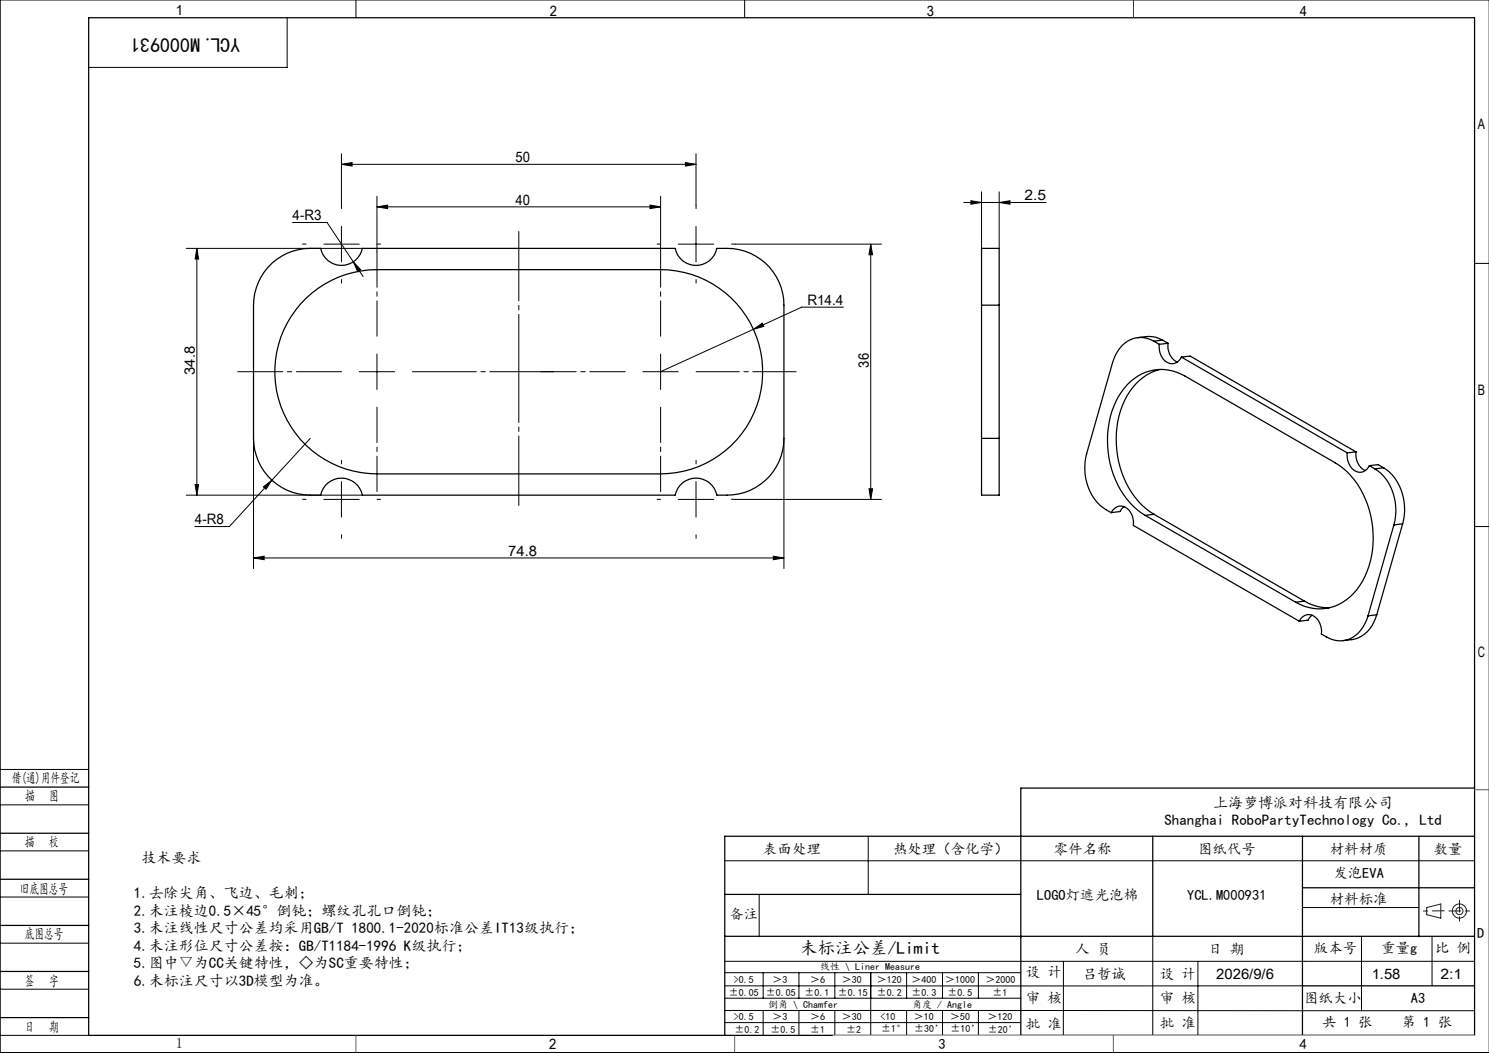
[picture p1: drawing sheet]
<svg xmlns="http://www.w3.org/2000/svg" width="420mm" height="297mm" viewBox="0 0 420 297" stroke-linecap="round" stroke-linejoin="round" font-family="sans-serif">
<g fill="none" stroke="#191924" stroke-width=".28">
<path d="M402.4 256l4-1v4l-4-1z"/>
<circle cx="411.7" cy="257" r="1"/>
<circle cx="411.7" cy="257" r="2"/>
</g>
<g fill="none" stroke="#000" stroke-width=".28">
<path d="M100.4 0v5M210 0v5M420 0h-419.9v297h419.9M81 5v14h-56M96.3 46.4l3-.5v.9zM96.3 43.4v14.5M96.3 46.4h100M106.3 58.3l3-.4v.9zM106.3 55.3v15.7M106.3 58.3h80M183.3 57.9l3 .4-3 .5zM186.3 55.3v15.7"/>
<path d="M193.3 45.9l3 .5-3 .4zM196.3 43.4v14.5M271.9 57.1h23.2M273.9 56.6l3 .5-3 .5zM276.9 54.1v16M281.8 57.1l3.1-.5v1zM281.8 54.1v16M52.5 70.1h49.7M55.5 70.1l.5 3h-1zM55.5 70.1v69.6M82.5 62.8h9.8l10.1 15.2M91.3 68.9h10"/>
<path d="M96.3 63.8v10.1M99.7 73.9l2 2.2-.8 .5zM191.3 68.9h10M196.3 63.8v10.1M207.3 68.9h41.3M245.6 68.9l.5 3h-1zM245.6 68.9v72M415.9 74.3h4.1M106.3 99.9v10M186.3 99.9v10M212.5 92.9l2.5-1.7 .4 .9zM212.5 92.9l-26.2 11.9"/>
<path d="M237.9 86.6h-11.8l-13.6 6.3M101.3 104.8h10M181.3 104.8h10M52.5 139.7h49.7M55 136.7h1l-.5 3zM71.5 123.6v36.8M74.3 137.3l2.4-1.9-1.7 2.6zM76.7 135.4l-12 13.1h-9.7M87.5 123.6l-10.8 11.8M96.3 135.9v10M196.3 135.9v10M221.1 123.6v36.8"/>
<path d="M245.1 137.9h1l-.5 3zM71.5 157.4l3-.5v1zM71.5 157.4h149.6M91.3 140.9h10M191.3 140.9h10M207.3 140.9h41.3M218.1 156.9l3 .5-3 .5zM415.9 148.5h4.1M0 217h25M0 227h25M0 240h25M244.9 236v16.3"/>
<path d="M0 253h25M204.4 242.8h211.5M214.1 252.4v11.8M367.4 256h32.8M0 266h25M0 279h25M204.4 271.1h211.5M204.4 278.1h163M204.4 274.4h83.5M215.3 274.4v7.1M225.4 274.4v7.1M235.5 274.4v7.1"/>
<path d="M245.6 274.4v17.6M255.7 274.4v7.1M265.9 274.4v7.1M276 274.4v7.1M300 271.1l-.1 21M325.2 264.1v27.9M337.9 271.1v20.9M384 264.2v20.9M403.9 264.1v14M0 292h25M204.4 285l211.5 .1M204.4 288.4h83.5"/>
<path d="M204.5 281.5h83.5M215.3 285v7M225.4 285v7M235.5 285v7M255.7 285v7M265.9 285v7M276 285v7M287.9 292h128"/>
</g>
<path d="M146.3 142.6v-77.3" fill="none" stroke="#000" stroke-width=".28" stroke-dasharray="30.5 1.3 1.3 1.3" stroke-dashoffset="10.9"/>
<path d="M106.3 94.8v-23.8M186.3 94.8v-23.8M106.3 114.8v23.8M176.3 104.8h-23.8M186.3 114.8v23.8" fill="none" stroke="#000" stroke-width=".28" stroke-dasharray="30.5 1.3 1.3 1.3" stroke-dashoffset="20.5"/>
<path d="M96.3 104.8h-29.3" fill="none" stroke="#000" stroke-width=".28" stroke-dasharray="30.5 1.3 1.3 1.3" stroke-dashoffset="17.7"/>
<path d="M116.3 104.8h39.9" fill="none" stroke="#000" stroke-width=".28" stroke-dasharray="30.5 1.3 1.3 1.3" stroke-dashoffset="12.4"/>
<path d="M196.3 104.8h28.2" fill="none" stroke="#000" stroke-width=".28" stroke-dasharray="30.5 1.3 1.3 1.3" stroke-dashoffset="18.3"/>
<g fill="none" stroke="#000" stroke-width=".28" stroke-dasharray="30.5 1.3 1.3 1.3">
<path d="M96.3 58.8v-1M196.3 58.8v-1M86.3 68.8h-1M96.3 78.8v1M106.3 68.8h1M186.3 68.8h-1M196.3 78.8v1M206.3 68.8h1M96.3 130.8v-1M196.3 130.8v-1M86.3 140.8h-1M96.3 150.8v1"/>
<path d="M106.3 140.8h1M186.3 140.8h-1M196.3 150.8v1M206.3 140.8h1"/>
</g>
<g fill="none" stroke="#000" stroke-width=".35">
<path d="M25 5h390.9v287h-390.9zM76.8 74.2a17.4 17.4 0 0 1 13.7-4.1 6 6 0 0 0 5.8 4.8 6 6 0 0 0 5.9-4.8h88.2a6 6 0 0 0 5.9 4.8 6 6 0 0 0 5.9-4.8 17.8 17.8 0 0 1 12.3 3 16 16 0 0 1 6.6 13v37.5a16 16 0 0 1-16 16.1h-2.9a6 6 0 0 0-5.9-4.8 6 6 0 0 0-5.9 4.8h-88.2a6 6 0 0 0-5.9-4.8 6 6 0 0 0-5.8 4.8 17.2 17.2 0 0 1-13.7-4.2 16.2 16.2 0 0 1-5.3-11.9v-37.5a16.3 16.3 0 0 1 5.3-11.9zM86.4 84.1a28.8 28.8 0 0 1 19.9-8h80a28.8 28.8 0 0 1 28.8 28.8 28.8 28.8 0 0 1-28.8 28.8h-80a28.8 28.8 0 0 1-26.7-18.1 28.8 28.8 0 0 1 6.8-31.5zM276.9 86.1v-16h4.9v16M276.9 86.1v37.5M276.9 86.1h4.9M281.8 86.1v37.5M320.9 95.2a9.2 9.2 0 0 1 7 .7M325.4 96.2a7.3 7.3 0 0 0-10.2 2.9l-1.4 3.1-7.3 25.7a14.5 14.5 0 0 0 5.4 15.8l1.5 .9M325.4 96.2l1.6 .9M327 97.1a4.7 4.7 0 0 0 3.3 5.5 2.94 2.94 0 0 0 2.9-1.9M327.9 95.9l-2.5 .3"/>
<path d="M327.9 95.9l1.6 .9M329.5 96.8a5.1 5.1 0 0 0 2.6 5.3M329.5 96.8l-2.5 .3M327.3 104.2a16.1 16.1 0 0 0-11.2 11.6 27.1 27.1 0 0 0 6.1 26.8l3.3 2.5M333.2 100.7l46.8 27M333.2 100.7l2.5-.3 46.8 27.1M276.9 123.6v16.1h4.9v-16.1M276.9 123.6h4.9M380 127.7a4.8 4.8 0 0 0 3.3 5.5 2.99 2.99 0 0 0 3-1.9M382.5 127.5a5 5 0 0 0 2.6 5.2M382.5 127.5l-2.5 .2M386.3 131.3l1.5 1"/>
<path d="M386.3 131.3l2.4-.2 1.6 .8M387.8 132.3a14.3 14.3 0 0 1 5.4 15.8M390.3 131.9a14.3 14.3 0 0 1 5.3 15.8M390.3 131.9l-2.5 .4M313.4 144.6a2.93 2.93 0 0 1 2.8-1.9 2.93 2.93 0 0 1 2.7 1.9l.6 1.3 .2 2.3 46.8 27M317.1 142.9l-1.2 1.4-2.5 .3M323 145.4a24.5 24.5 0 0 1-10.6-21.3 21.7 21.7 0 0 1 7.5-17.3 12.6 12.6 0 0 1 14.4-.7l42.4 24.5a23.9 23.9 0 0 1 10.6 19.6 23 23 0 0 1-6.4 18.1 12.8 12.8 0 0 1-15.4 1.6M323 145.4l42.5 24.5M325.5 145.1l-2.5 .3M325.5 145.1l42.4 24.4M393.2 148.1l-7.3 25.6M395.6 147.7l-2.4 .4"/>
<path d="M395.6 147.7l-7.3 25.7M367.9 169.5a13.1 13.1 0 0 0 7 1.9M367.9 169.5l-2.4 .4M370.1 173.5l-1.1 1.4-2.5 .3M385.9 173.7a8.7 8.7 0 0 1-7.9 7.1 9.3 9.3 0 0 1-5.3-2 4.5 4.5 0 0 0-3.9-5.4 3.1 3.1 0 0 0-2.3 1.8M388.3 173.4a9.2 9.2 0 0 1-9.5 7.3M388.3 173.4l-2.4 .3M0 222h25M0 235h25M325.2 235.9v28.2M367.4 235.9v56.1M400.2 235.9v28.3"/>
<path d="M415.9 235.9h-211.5v56.1M415.9 222.3h-128v69.7M0 248h25M204.4 252.3h83.5M367.4 250.4h48.5M0 261h25M0 274h25M204.4 264.1h211.5M367.4 278.1h48.5M0 287h25"/>
</g>
<path d="M407.4 256.9l-5.9 .1M408.7 256.9h6M411.7 253.9v6" fill="none" stroke="#191924" stroke-width=".28" stroke-dasharray="6.3 1.3 1.3 1.3" stroke-dashoffset="3"/>
<path d="M235 292h180.9" fill="none" stroke="#c0c0c0" stroke-width=".28"/>
<path d="M319.7 0v5M415.9 222.7h4.1M100.4 292v5M207.2 292v5M314 292v5" fill="none" stroke="#00f" stroke-width=".28"/>
<path d="M406.4 255h.1" fill="none" stroke="#0ff" stroke-width=".28"/>
<g fill="#000">
<path d="M96.3 46.4l3-.5v.9zM193.3 45.9l3 .5-3 .4z"/>
<path d="M183.3 57.9l3 .4-3 .5zM106.3 58.3l3-.4v.9z"/>
<path d="M281.8 57.1l3.1-.5v1zM273.9 56.6l3 .5-3 .5z"/>
<path d="M55.5 70.1l.5 3h-1zM55 136.7h1l-.5 3z"/>
<path d="M245.6 68.9l.5 3h-1zM245.1 137.9h1l-.5 3z"/>
<path d="M212.5 92.9l2.9-.8-.4-.9zM74.3 137.3l.7 .7 1.7-2.6zM99.7 73.9l1.2 2.7 .8-.5z"/>
<path d="M218.1 156.9l3 .5-3 .5zM71.5 157.4l3-.5v1z"/>
</g>
<text font-size="5.6" x="67.7" y="10.6" transform="rotate(-180 67.7 10.6)">YCL.M000931</text>
<text font-size="4.9" x="225.7" y="269">未标注公差/Limit</text>
<g font-size="4.2">
<text x="342.2" y="227.9">上海萝博派对科技有限公司</text>
<text x="328.5" y="232.8">Shanghai RoboPartyTechnology Co., Ltd</text>
<text x="39.9" y="243.5">技术要求</text>
<text x="37.8" y="253.4">1.去除尖角、飞边、毛刺；</text>
<text x="37.8" y="258.3">2.未注棱边0.5×45°倒钝；螺纹孔孔口倒钝；</text>
<text x="37.8" y="263.2">3.未注线性尺寸公差均采用GB/T 1800.1-2020标准公差IT13级执行；</text>
<text x="37.8" y="268.2">4.未注形位尺寸公差按：GB/T1184-1996 K级执行；</text>
<text x="37.8" y="273.1">5.图中▽为CC关键特性，◇为SC重要特性；</text>
<text x="37.8" y="278">6.未标注尺寸以3D模型为准。</text>
</g>
<g font-size="4.1">
<text x="49.6" y="4.3">1</text>
<text x="155.1" y="4.6">2</text>
<text x="261.4" y="4.6">3</text>
<text x="366.6" y="4.6">4</text>
<text x="416.9" y="36.3">A</text>
<text x="145.4" y="45.8">50</text>
<text x="145.4" y="57.8">40</text>
<text x="289" y="56.5">2.5</text>
<text x="82.5" y="62.2">4-R3</text>
<text x="227.7" y="86">R14.4</text>
<text x="55" y="105.7" transform="rotate(-90 55 105.7)">34.8</text>
<text x="245.1" y="103.7" transform="rotate(-90 245.1 103.7)">36</text>
<text x="416.9" y="111.3">B</text>
<text x="55" y="147.9">4-R8</text>
<text x="143.4" y="156.8">74.8</text>
<text x="416.9" y="185.3">C</text>
<text x="3.3" y="220.9">借(通)用件登记</text>
<text x="7.1" y="226">描</text>
<text x="13.9" y="226">图</text>
<text x="7" y="238.9">描</text>
<text x="13.8" y="238.9">校</text>
<text x="215.3" y="240.8">表面处理</text>
<text x="251.9" y="240.8">热处理（含化学）</text>
<text x="297.3" y="240.8">零件名称</text>
<text x="337.9" y="240.8">图纸代号</text>
<text x="375.1" y="240.8">材料材质</text>
<text x="404.4" y="240.8">数量</text>
<text x="376.1" y="247.7">发泡EVA</text>
<text x="5.6" y="252">旧底图总号</text>
<text x="292.5" y="253.7">LOGO灯遮光泡棉</text>
<text x="334.9" y="253.7">YCL.M000931</text>
<text x="375.1" y="254.9">材料标准</text>
<text x="205.7" y="259.3">备注</text>
<text x="7" y="265">底图总号</text>
<text x="303.3" y="269">人 员</text>
<text x="340.8" y="269">日 期</text>
<text x="370.6" y="268.7">版本号</text>
<text x="389.6" y="268.7">重量g</text>
<text x="404.8" y="268.7">比 例</text>
<text x="416.7" y="264.6">D</text>
<text x="289.3" y="275.5">设 计</text>
<text x="7" y="278">签</text>
<text x="13.8" y="278">字</text>
<text x="305.4" y="276">吕哲诚</text>
<text x="327.2" y="276">设 计</text>
<text x="343.1" y="276">2026/9/6</text>
<text x="386.9" y="276">1.58</text>
<text x="406.3" y="276">2:1</text>
<text x="289.3" y="283">审 核</text>
<text x="327.2" y="282.9">审 核</text>
<text x="367.8" y="282.9">图纸大小</text>
<text x="397.9" y="283">A3</text>
<text x="7" y="291">日</text>
<text x="13.8" y="291">期</text>
<text x="289.3" y="290.1">批 准</text>
<text x="327.2" y="290">批 准</text>
<text x="373" y="289.8">共 1 张</text>
<text x="395.4" y="289.8">第 1 张</text>
<text x="49.6" y="295.6">1</text>
<text x="154.9" y="296">2</text>
<text x="264.7" y="296">3</text>
<text x="366.6" y="296">4</text>
</g>
<g font-size="2.8">
<text x="231.3" y="273.6">线性 \ Liner Measure</text>
<text x="205.6" y="280.8">±0.05</text>
<text x="207" y="277.2">&gt;0.5</text>
<text x="216" y="280.8">±0.05</text>
<text x="217.9" y="277.2">＞3</text>
<text x="227" y="280.8">±0.1</text>
<text x="228.5" y="277.2">＞6</text>
<text x="236.3" y="280.8">±0.15</text>
<text x="237.5" y="277.2">＞30</text>
<text x="247.4" y="277.2">＞120</text>
<text x="247.4" y="280.8">±0.2</text>
<text x="257.1" y="277.2">＞400</text>
<text x="257.1" y="280.8">±0.3</text>
<text x="266.6" y="277.2">＞1000</text>
<text x="267.3" y="280.8">±0.5</text>
<text x="278" y="277.2">＞2000</text>
<text x="279.9" y="280.8">±1</text>
<text x="207" y="287.8">&gt;0.5</text>
<text x="216.6" y="284.3">倒角 \ Chamfer</text>
<text x="217.9" y="287.8">＞3</text>
<text x="228.5" y="287.8">＞6</text>
<text x="237.5" y="287.8">＞30</text>
<text x="248.4" y="287.8">&lt;10</text>
<text x="257.3" y="284.3">角度 / Angle</text>
<text x="257.8" y="287.8">＞10</text>
<text x="268" y="287.8">＞50</text>
<text x="278.5" y="287.8">＞120</text>
<text x="207.1" y="291.3">±0.2</text>
<text x="217.3" y="291.3">±0.5</text>
<text x="228.5" y="291.3">±1</text>
<text x="238.7" y="291.3">±2</text>
<text x="248.6" y="291.1">±1°</text>
<text x="257.8" y="291.1">±30’</text>
<text x="268.1" y="291.1">±10’</text>
<text x="278.6" y="291.2">±20’</text>
</g>
</svg>
